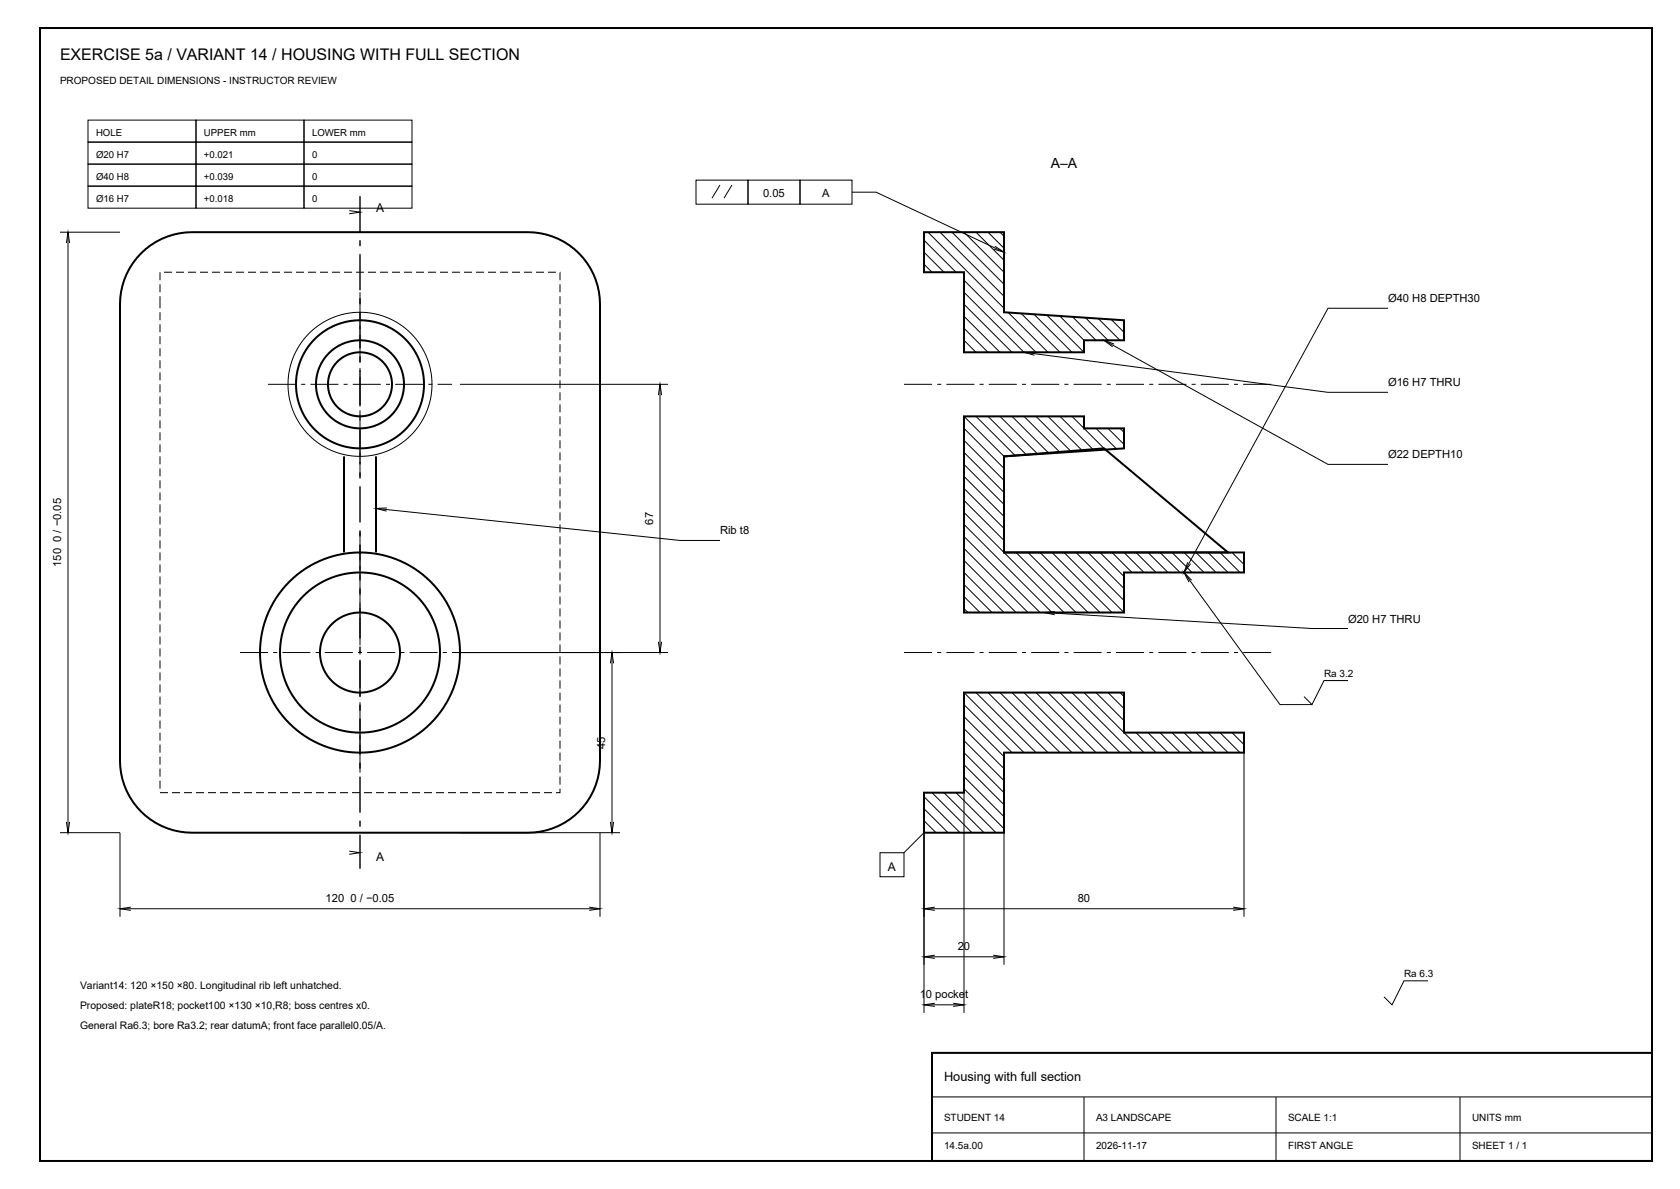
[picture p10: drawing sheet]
<svg xmlns="http://www.w3.org/2000/svg" width="420mm" height="297mm" viewBox="0 0 420 297" stroke-linecap="round" stroke-linejoin="round" font-family="sans-serif">
<g fill="none" stroke="#000" stroke-width=".5">
<path d="M10 7h403v283h-403zM231 58h20v20l30 2v5h-10v3h-30v-20h-10zM35.3 63.3a18 18 0 0 1 12.7-5.3h84a18 18 0 0 1 18 18v114a18 18 0 0 1-18 18h-84a18 18 0 0 1-18-18v-114a18 18 0 0 1 5.3-12.7zM86 114v24M94 114v24M241 104h30v3h10v5l-30 2v24h60v5h-30v10h-40zM251 114l25-2 31 26h-56zM241 173h40v10h30v5h-60v20h-20v-10h10zM233 263h180v27h-180z"/>
<circle cx="90" cy="96" r="16"/>
<circle cx="90" cy="96" r="8"/>
<circle cx="90" cy="96" r="11"/>
<circle cx="90" cy="163" r="20"/>
<circle cx="90" cy="163" r="25"/>
<circle cx="90" cy="163" r="10"/>
</g>
<g fill="none" stroke="#000" stroke-width=".25">
<path d="M22 30h27v5.5h-27zM22 35.5h27v5.5h-27zM49 30h27v5.5h-27zM49 35.5h27v5.5h-27zM76 30h27v5.5h-27zM76 35.5h27v5.5h-27zM15 58h15M17 58v150M22 41h27v5.5h-27zM22 46.5h27v5.5h-27zM49 41h27v5.5h-27zM49 46.5h27v5.5h-27z"/>
<path d="M76 41h27v5.5h-27zM76 46.5h27v5.5h-27zM87.3 52.6l2.7 .4-2.7 .4M174 45h13v6h-13zM180 46.2l-2 3.3M183 46.2l-2 3.3M187 45h13v6h-13zM200 45h13v6h-13zM213 48h6l32 15M232 58l19 19M235 58l16 16M238 58l13 13"/>
<path d="M241 58l10 10M244 58l7 7M247 58l4 4M250 58l1 1M16.6 60.7l.4-2.7 .4 2.7M231 60l8 8M231 63l5 5M231 66l2 2M241 73l15 15 76 10h15M241 70l18 18M241 76l12 12M241 79l9 9"/>
<path d="M248.7 61.5l2.3 1.5-2.6-.8M252.1 78.1l9.9 9.9M255.3 78.3l9.7 9.7M258.5 78.5l9.5 9.5M261.7 78.7l9.3 9.3M264.9 78.9l6.1 6.1M268.1 79.1l5.9 5.9M271.4 79.4l5.6 5.6M274.6 79.6l5.4 5.4M277.8 79.8l3.2 3.2M347 77h-15l-36 66 24 33h8M115 96h52"/>
<path d="M164.6 98.7l.4-2.7 .4 2.7M165 96v67M241 82l6 6M241 85l3 3M258.7 88h-2.7l2.6 .7M276 85l56 31h15M278.6 86l-2.6-1 2.2 1.7M241 104l10 10M241 107l10 10M241 110l10 10M241 113l10 10M241 116l10 10"/>
<path d="M241 119l10 10M244 104l9.8 9.8M247 104l9.6 9.6M250 104l9.4 9.4M253 104l9.2 9.3M256 104l9.1 9.1M259 104l8.9 8.9M262 104l8.7 8.7M265 104l8.5 8.5M268 104l8.3 8.3M274 107l5.1 5.1M277 107l4 4"/>
<path d="M280 107l1 1M94 127l76 8h10M96.7 126.9l-2.7 .1 2.6 .7M241 122l10 10M241 125l10 10M241 128l25 25M241 131l22 22M241 134l19 19M241 137l16 16M241 140l13 13M254 138l15 15M257 138l15 15"/>
<path d="M260 138l15 15M263 138l15 15M266 138l15 15M269 138l12 12M272 138l9 9M275 138l6 6M278 138l5 5M281 138l5 5M284 138l5 5M287 138l5 5M290 138l5 5M293 138l5 5"/>
<path d="M296 138l5 5M299 138l5 5M302 138l5 5M305 138l5 5M308 138l3 3M241 143l10 10M241 146l7 7M241 149l4 4M241 152l1 1M261 153l67 4h9M263.7 152.8l-2.7 .2 2.7 .6M296.9 140.4l-.9 2.6 1.6-2.2"/>
<path d="M297.9 144.9l-1.9-1.9 1.3 2.4M115 163h52M152.6 165.7l.4-2.7 .4 2.7M153 163v45M164.6 160.3l.4 2.7 .4-2.7M241 173l15 15M241 176l12 12M241 179l10 10M244 173l15 15M247 173l15 15M250 173l15 15M253 173l15 15"/>
<path d="M256 173l15 15M259 173l15 15M262 173l15 15M265 173l15 15M268 173l15 15M271 173l15 15M274 173l7 7M277 173l4 4M280 173l1 1M337 170h-6l-3 6-2-2M231 199l9 9M231 198v55"/>
<path d="M233 198l10 10M236 198l10 10M239 198l10 10M241 182l10 10M241 185l10 10M241 188l10 10M241 191l10 10M241 194l10 10M241 197l10 10M241 198v55M284 183l5 5M287 183l5 5"/>
<path d="M290 183l5 5M293 183l5 5M296 183l5 5M299 183l5 5M302 183l5 5M305 183l5 5M308 183l3 3M311 188v41M15 208h15v21M16.6 205.3l.4 2.7 .4-2.7M87.3 212.6l2.7 .4-2.7 .4M115 208h40"/>
<path d="M150 208v21M152.6 205.3l.4 2.7 .4-2.7M220 213h6v6h-6zM231 202l6 6M231 205l3 3M231 208l-5 5M251 208v33M30 227h120M32.7 226.6l-2.7 .4 2.7 .4M147.3 226.6l2.7 .4-2.7 .4M231 227h80M231 239h20"/>
<path d="M233.7 226.6l-2.7 .4 2.7 .4M233.7 238.6l-2.7 .4 2.7 .4M248.3 238.6l2.7 .4-2.7 .4M308.3 226.6l2.7 .4-2.7 .4M231 251h10M233.7 250.6l-2.7 .4 2.7 .4M238.3 250.6l2.7 .4-2.7 .4M357 245h-6l-3 6-2-2M233 274h180M271 274v16M319 274v16M365 274v16"/>
<path d="M233 283h180"/>
<circle cx="90" cy="96" r="18"/>
</g>
<path d="M40 76v-8h100v130h-100v-122" fill="none" stroke="#000" stroke-width=".25" stroke-dasharray="2 1" stroke-linecap="butt"/>
<path d="M90 73v46M67 96h46M226 96h93M90 133v60M60 163h60M226 163h93" fill="none" stroke="#000" stroke-width=".25" stroke-dasharray="7 1.3 1 1.3" stroke-linecap="butt"/>
<path d="M90 49v168" fill="none" stroke="#000" stroke-width=".35" stroke-dasharray="9 2 1.5 2" stroke-linecap="butt"/>
<text font-size="4" x="15" y="15">EXERCISE 5a / VARIANT 14 / HOUSING WITH FULL SECTION</text>
<text font-size="3.5" x="262.7" y="42">A–A</text>
<text font-size="3.2" x="236" y="270">Housing with full section</text>
<g font-size="3">
<text x="94" y="53">A</text>
<text x="94" y="215">A</text>
<text x="222" y="217.5">A</text>
</g>
<g font-size="2.8">
<text x="190.8" y="49.2">0.05</text>
<text x="205.6" y="49.2">A</text>
<text x="347" y="75.5">Ø40 H8 DEPTH30</text>
<text x="347" y="96.5">Ø16 H7 THRU</text>
<text x="347" y="114.5">Ø22 DEPTH10</text>
<text x="163.3" y="131.1" transform="rotate(-90 163.3 131.1)">67</text>
<text x="180" y="133.5">Rib t8</text>
<text x="15.3" y="141.6" transform="rotate(-90 15.3 141.6)">150 0 / −0.05</text>
<text x="337" y="155.5">Ø20 H7 THRU</text>
<text x="151.3" y="187.1" transform="rotate(-90 151.3 187.1)">45</text>
<text x="81.4" y="225.3">120 0 / −0.05</text>
<text x="269.4" y="225.3">80</text>
<text x="239.4" y="237.3">20</text>
<text x="229.9" y="249.3">10 pocket</text>
</g>
<g font-size="2.6">
<text x="20" y="247">Variant14: 120 ×150 ×80. Longitudinal rib left unhatched.</text>
<text x="20" y="252">Proposed: plateR18; pocket100 ×130 ×10,R8; boss centres x0.</text>
<text x="20" y="257">General Ra6.3; bore Ra3.2; rear datumA; front face parallel0.05/A.</text>
</g>
<g font-size="2.5">
<text x="15" y="21">PROPOSED DETAIL DIMENSIONS - INSTRUCTOR REVIEW</text>
<text x="331" y="169">Ra 3.2</text>
<text x="351" y="244">Ra 6.3</text>
<text x="236" y="280">STUDENT 14</text>
<text x="274" y="280">A3 LANDSCAPE</text>
<text x="322" y="280">SCALE 1:1</text>
<text x="368" y="280">UNITS mm</text>
<text x="236" y="287">14.5a.00</text>
<text x="274" y="287">2026-11-17</text>
<text x="322" y="287">FIRST ANGLE</text>
<text x="368" y="287">SHEET 1 / 1</text>
</g>
<g font-size="2.4">
<text x="24" y="33.9">HOLE</text>
<text x="51" y="33.9">UPPER mm</text>
<text x="78" y="33.9">LOWER mm</text>
<text x="24" y="39.3">Ø20 H7</text>
<text x="51" y="39.3">+0.021</text>
<text x="78" y="39.3">0</text>
<text x="24" y="44.8">Ø40 H8</text>
<text x="51" y="44.8">+0.039</text>
<text x="78" y="44.8">0</text>
<text x="24" y="50.3">Ø16 H7</text>
<text x="51" y="50.3">+0.018</text>
<text x="78" y="50.3">0</text>
</g>
</svg>
